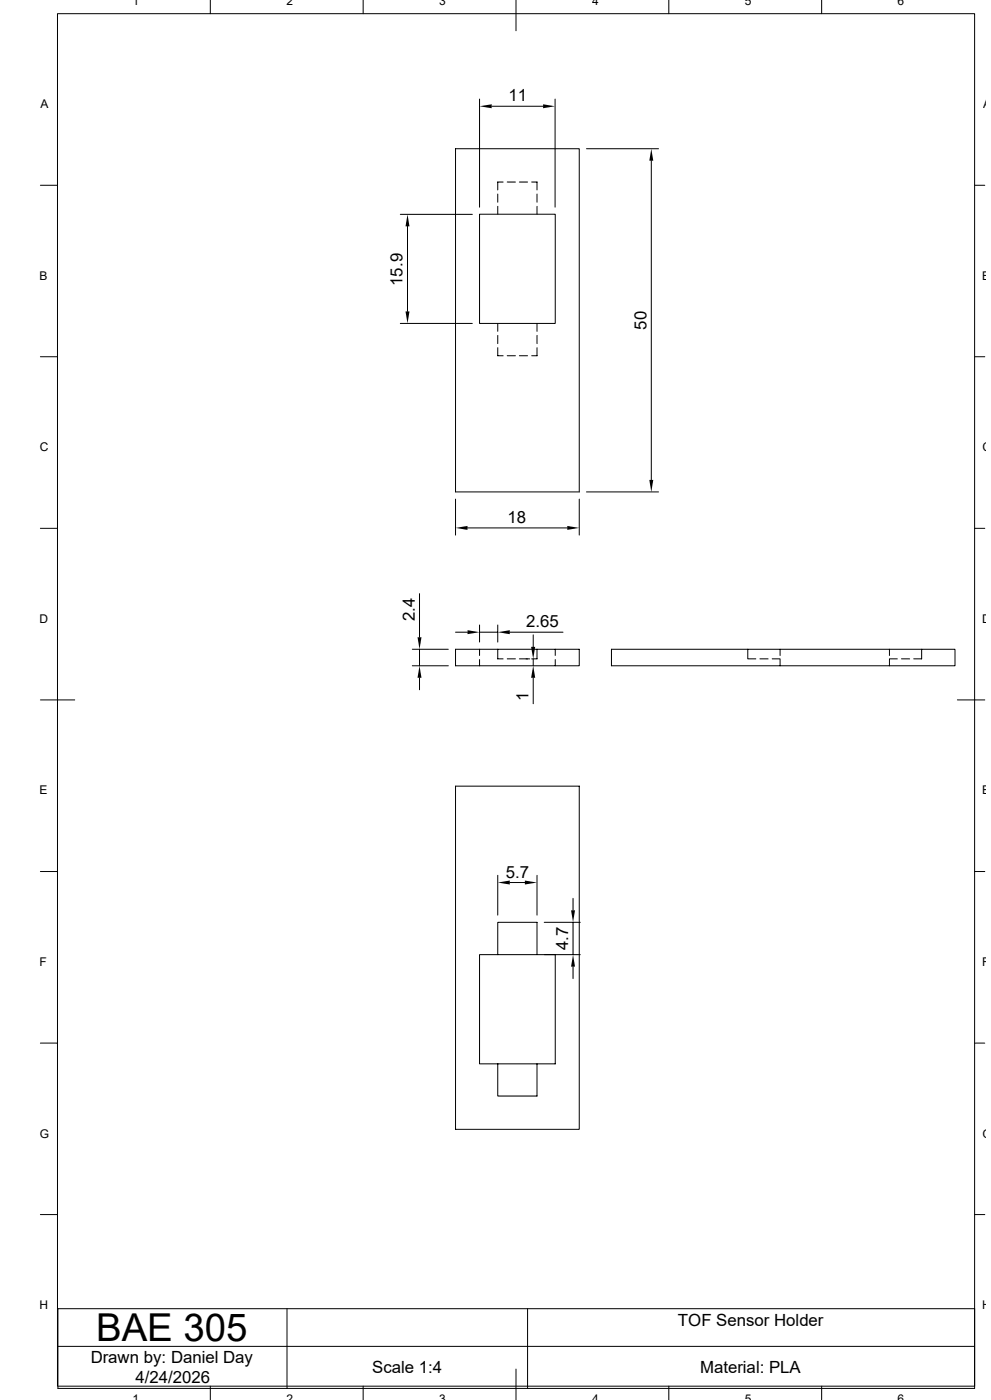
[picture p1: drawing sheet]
<svg xmlns="http://www.w3.org/2000/svg" width="297mm" height="420mm" viewBox="0 0 297 420" stroke-linecap="round" stroke-linejoin="round" font-family="sans-serif">
<g fill="none" stroke="#000" stroke-width=".3">
<path d="M17.2 4.1h274.9v411.7h-274.9zM63 0v4.1M108.8 0v4.1M154.6 0v9.2M200.4 0v4.1M246.3 0v4.1M143.7 29.7v32.4M147.4 31.9h15.4M166.4 29.7v32.4M12.1 55.6h5.1M136.5 44.6h37.1v103h-37.1zM149.2 58.2v2.5"/>
<path d="M150.8 54.6h-1.6v2.4M152 54.6h2.5M155.7 54.6h2.4M159.3 54.6h1.7v2.4M161 58.2v2.5M175.8 44.6h21.6M195.2 48.2v95.8M292.1 55.6h3M120 64.3h21.6M122.1 67.9v25.5M143.7 64.3h22.7v32.7h-22.7zM149.2 61.9v2.4"/>
<path d="M161 61.9v2.4M120 97h21.6M149.2 97v2.4M161 97v2.4M12.1 107h5.1M149.2 100.6v2.5M149.2 104.3v2.4h1.6M152 106.7h2.5M155.7 106.7h2.4M161 100.6v2.5M161 104.3v2.4h-1.7M292.1 107h3"/>
<path d="M12.1 158.5h5.1M136.5 149.7v10.8M140.1 158.4h29.9M173.6 149.7v10.8M175.8 147.6h21.6M292.1 158.5h3M125.7 178.1v13.1M123.6 194.8h10.8M123.6 199.7h10.8M125.7 194.8v4.9M136.5 194.8h37.1v4.9h-37.1zM136.5 189.7h3.6"/>
<path d="M143.7 194.8v1.8M143.7 197.9v1.8M143.7 187.5v5.1M143.7 189.7h5.5M149.2 194.8v2.9h1.6M149.2 187.5v5.1M152 197.7h2.5M152.8 189.7h15.9M155.7 197.7h3M159.8 190.5v3.6M159.8 197.7v2M161 194.8v2.9h-1.7"/>
<path d="M166.4 194.8v1.8M166.4 197.9v1.8M183.3 194.8h102.9v4.9h-102.9zM224.1 194.8v2.9h2.4M227.8 197.7h2.4M231.4 197.7h2.4M233.8 194.8v1.8M233.8 197.9v1.8M266.6 197.7h2.3M266.6 194.8v1.8M266.6 197.9v1.8M270.2 197.7h2.4"/>
<path d="M276.2 194.8v2.9h-2.3M12.1 210h10.3M125.7 203.3v3.6M159.8 203.3v7.8M286.9 210h8.2M136.5 235.8h37.1v103h-37.1zM12.1 261.5h5.1M149.2 262.6v11.9M152.8 264.8h4.5M161 262.6v11.9M163.1 276.7h10.8M171.7 269.5v3.6"/>
<path d="M171.7 276.7v9.7M292.1 261.5h3M149.2 286.4h-5.5v32.8h5.5M161 286.4h-11.8v-9.7h11.8v9.7h5.4v32.8h-5.4M163.1 286.4h10.8M171.7 290v3.6M12.1 312.9h5.1M149.2 319.2h11.8v9.6h-11.8zM292.1 312.9h3M12.1 364.4h5.1M292.1 364.4h3M17.4 392.6h274.7v23.9h-274.7z"/>
<path d="M86 392.6v23.9M158.1 392.6v23.9M17.4 403.9h274.7M63 415.8v4.1M108.8 415.8v4.1M154.6 410.7v9.2M200.4 415.8v4.1M246.3 415.8v4.1"/>
</g>
<g fill="#000">
<path d="M143.7 31.9l3.7-.6v1.2zM162.8 31.3l3.6 .6-3.6 .6zM195.2 44.6l.6 3.6h-1.2zM122.1 64.3l.6 3.6h-1.2zM121.5 93.4h1.2l-.6 3.6zM136.5 158.4l3.6-.6v1.2zM170 157.8l3.6 .6-3.6 .6zM194.6 144h1.2l-.6 3.6zM125.1 191.2h1.2l-.6 3.6zM140.1 189.1l3.6 .6-3.6 .5zM149.2 189.7l3.6-.6v1.1zM159.2 194.1h1.2l-.6 3.6z"/>
<path d="M125.7 199.7l.6 3.6h-1.2zM159.8 199.7l.6 3.6h-1.2zM149.2 264.8l3.6-.6v1.1zM157.3 264.2l3.7 .6-3.7 .5zM171.2 273.1h1.1l-.6 3.6zM171.7 286.4l.6 3.6h-1.1z"/>
</g>
<text font-size="11.5" x="28.8" y="402.3">BAE 305</text>
<g font-size="5">
<text x="152.4" y="30.4">11</text>
<text x="120.6" y="85.7" transform="rotate(-90 120.6 85.7)">15.9</text>
<text x="193.7" y="98.9" transform="rotate(-90 193.7 98.9)">50</text>
<text x="152.1" y="156.9">18</text>
<text x="124.3" y="186.3" transform="rotate(-90 124.3 186.3)">2.4</text>
<text x="157.7" y="188.1">2.65</text>
<text x="158.4" y="210.2" transform="rotate(-90 158.4 210.2)">1</text>
<text x="151.6" y="263.3">5.7</text>
<text x="170.3" y="284.9" transform="rotate(-90 170.3 284.9)">4.7</text>
<text x="203.2" y="397.7">TOF Sensor Holder</text>
<text x="27.2" y="408.9">Drawn by: Daniel Day</text>
<text x="111.6" y="412">Scale 1:4</text>
<text x="209.8" y="412">Material: PLA</text>
<text x="40.6" y="415">4/24/2026</text>
</g>
<g font-size="3.6">
<text x="39.8" y="1.5">1</text>
<text x="85.9" y="1.5">2</text>
<text x="131.6" y="1.5">3</text>
<text x="177.5" y="1.5">4</text>
<text x="223.2" y="1.5">5</text>
<text x="269" y="1.5">6</text>
<text x="12.1" y="32.4">A</text>
<text x="294.6" y="32.4">A</text>
<text x="11.8" y="83.9">B</text>
<text x="294.4" y="83.9">B</text>
<text x="11.9" y="135.4">C</text>
<text x="294.5" y="135.4">C</text>
<text x="11.8" y="186.8">D</text>
<text x="294.4" y="186.8">D</text>
<text x="11.8" y="238.3">E</text>
<text x="294.4" y="238.3">E</text>
<text x="11.8" y="289.8">F</text>
<text x="294.3" y="289.8">F</text>
<text x="11.9" y="341.3">G</text>
<text x="294.5" y="341.3">G</text>
<text x="11.8" y="392.7">H</text>
<text x="294.4" y="392.7">H</text>
<text x="39.8" y="421">1</text>
<text x="85.9" y="421">2</text>
<text x="131.6" y="421">3</text>
<text x="177.5" y="421">4</text>
<text x="223.2" y="421">5</text>
<text x="269" y="421">6</text>
</g>
</svg>
